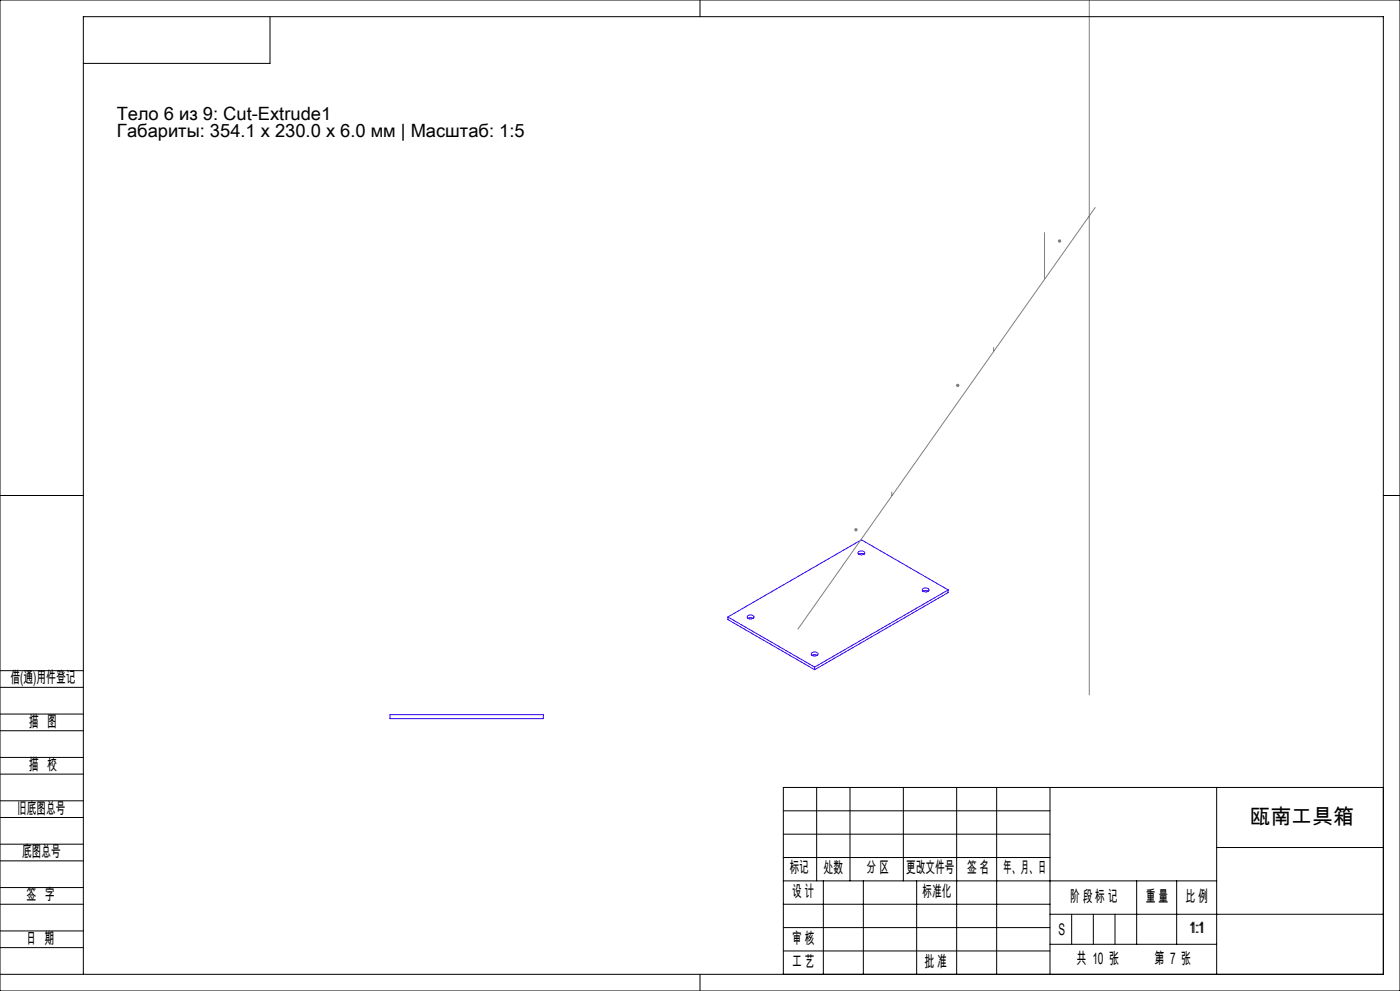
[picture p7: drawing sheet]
<svg xmlns="http://www.w3.org/2000/svg" width="420mm" height="297mm" viewBox="0 0 420 297" stroke-linecap="round" stroke-linejoin="round" font-family="sans-serif">
<g fill="none" stroke="#3202f0" stroke-width=".3">
<path d="M257.6 165.4a1.11 1.11 0 0 1 1.8 .5 1.21 1.21 0 0 1-2-.3zM257.6 166.1l.9-.2 .7 .2M276.8 176.5a1.11 1.11 0 0 1 1.9 .5 1.21 1.21 0 0 1-2.1-.3zM276.9 177.2l.9-.2 .7 .2M284.5 176.8l-26.1-15-40 23.1M284.5 176.8l-40.1 23.1M284.5 176.8v.8l-40.1 23.1M218.4 184.9l26 15M218.4 184.9v.8l26 15M224.3 184.6a1.11 1.11 0 0 1 1.9 .5 1.21 1.21 0 0 1-2.1-.3zM224.4 185.3l.8-.2 .7 .2M243.5 195.7a1.11 1.11 0 0 1 1.9 .5 1.21 1.21 0 0 1-2-.3z"/>
<path d="M243.6 196.4l.9-.2 .7 .2M244.4 199.9v.8M117 214.2h46v1.2h-46z"/>
</g>
<g fill="none" stroke="#808080" stroke-width=".3">
<path d="M326.8 -.1v208.5M313.3 69.6v14.1M317.4 72.2h1M317.5 71.9l.7 .7M317.9 71.7v1M318.2 71.9l-.7 .7M328.6 62.1l-89.3 126.5M286.8 115.5h1M287 115.1l.7 .8M287.3 115v1M287.7 115.1l-.7 .8M298.1 104.1v1.3"/>
<path d="M256.3 158.8h1M256.4 158.4l.7 .7M256.8 158.3v1M257.1 158.4l-.7 .7M267.5 147.3v1.4"/>
</g>
<g fill="none" stroke="#000" stroke-width=".3">
<path d="M0 0h420v297h-420zM81 5v14h-56M210 0v5M0 148.5h25M415 148.5h5M0 219h25M0 214h25M0 206h25M0 201h25M0 232h25M0 227h25M245 236v28"/>
<path d="M255 236v28M271 236v28M287 236v56M299 236v56M315 236v56M365 236v56M415 236h-180v56M0 258h25M0 245h25M0 253h25M0 240h25M235 250h80"/>
<path d="M235 243h80M235 257h80M365 254h50M0 279h25M0 271h25M0 266h25M235 271h80M235 278h80M235 264h130M247 264v28M259 264v28M275 264v28"/>
<path d="M315 274h100M321.5 274v9M328 274v9M334.5 274v9M341 264v19M353 264v19M0 292h415v-287h-390v287M0 284h25M210 292v5M235 285h80M315 283h50"/>
</g>
<text font-size="6.3" x="374.9" y="246.8">瓯南工具箱</text>
<g font-size="5.5">
<text x="35" y="35.9">Тело 6 из 9: Cut-Extrude1</text>
<text x="35" y="41.1">Габариты: 354.1 x 230.0 x 6.0 мм | Масштаб: 1:5</text>
</g>
<g font-size="4.8">
<text x="3.2" y="204.8">借(通)用件登记</text>
<text x="8.7" y="218">描 图</text>
<text x="8.7" y="230.7">描 校</text>
<text x="5.2" y="243.8">旧底图总号</text>
<text x="6.6" y="256.8">底图总号</text>
<text x="236.9" y="261.7">标记</text>
<text x="247.1" y="261.7">处数</text>
<text x="260" y="261.7">分 区</text>
<text x="271.9" y="261.7">更改文件号</text>
<text x="290.1" y="261.7">签 名</text>
<text x="301" y="261.7">年、月、日</text>
<text x="7.9" y="269.7">签 字</text>
<text x="237.6" y="268.7">设 计</text>
<text x="276.8" y="268.7">标准化</text>
<text x="321.1" y="270.3">阶 段 标 记</text>
<text x="343.8" y="270.3">重 量</text>
<text x="355.7" y="270.3">比 例</text>
<text x="317.5" y="280.2">S</text>
<text x="356.8" y="279.6">1:1</text>
<text x="7.9" y="282.8">日 期</text>
<text x="237.7" y="282.8">审 核</text>
<text x="237.7" y="289.8">工 艺</text>
<text x="277.4" y="289.8">批 准</text>
<text x="323" y="289">共 10 张</text>
<text x="346.4" y="289">第 7 张</text>
</g>
</svg>
